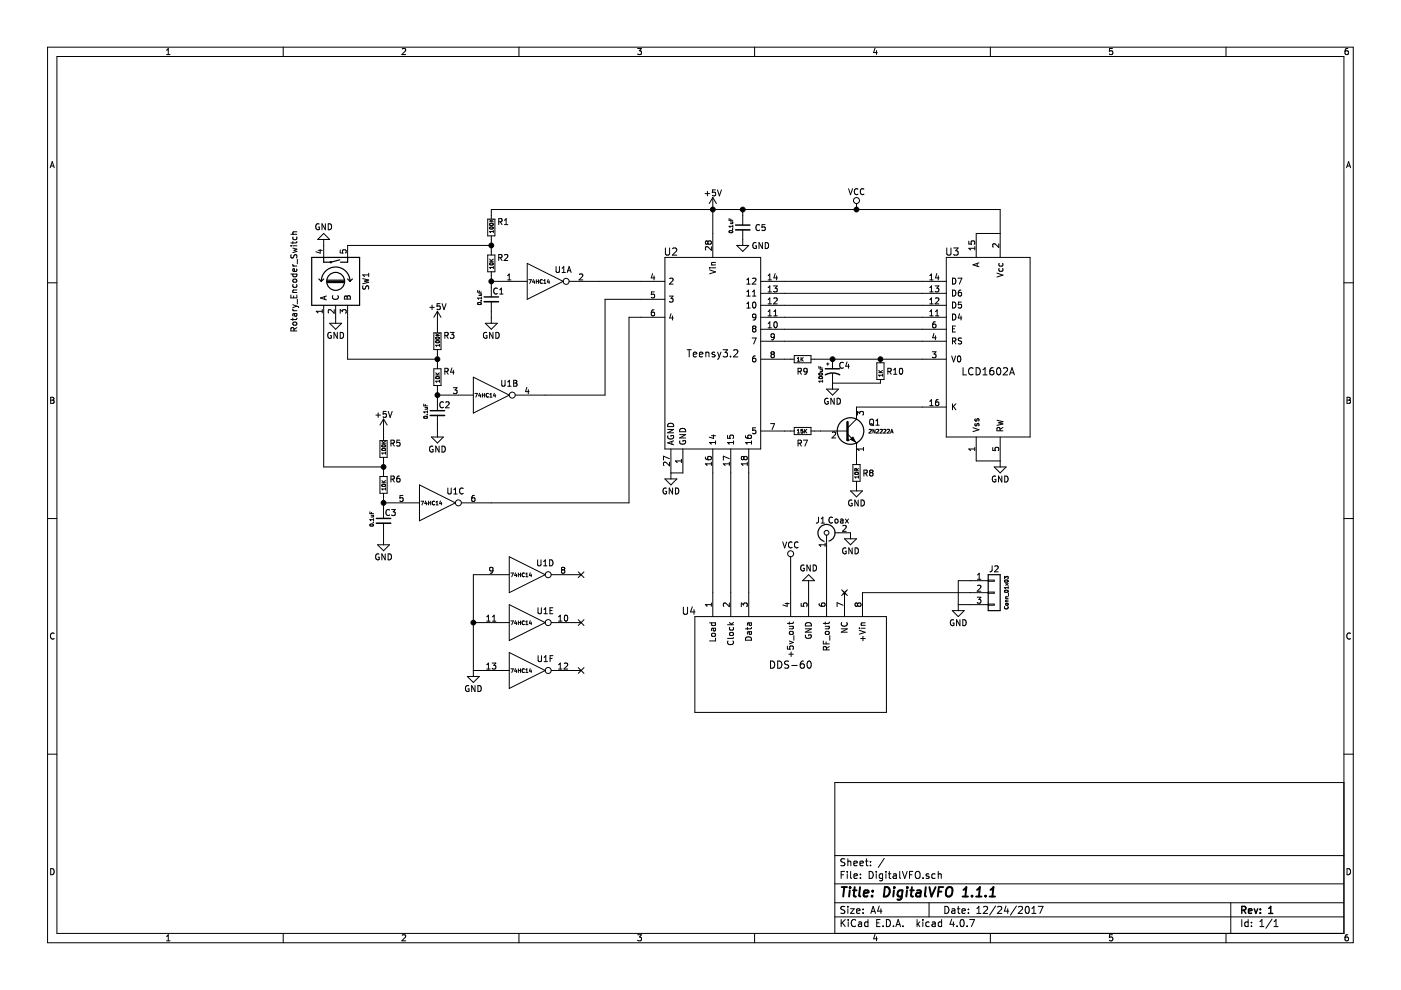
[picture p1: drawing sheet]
EESchema Schematic File Version 2
LIBS:DigitalVFO-rescue
LIBS:power
LIBS:device
LIBS:transistors
LIBS:conn
LIBS:linear
LIBS:regul
LIBS:74xx
LIBS:cmos4000
LIBS:adc-dac
LIBS:memory
LIBS:xilinx
LIBS:microcontrollers
LIBS:dsp
LIBS:microchip
LIBS:analog_switches
LIBS:motorola
LIBS:texas
LIBS:intel
LIBS:audio
LIBS:interface
LIBS:digital-audio
LIBS:philips
LIBS:display
LIBS:cypress
LIBS:siliconi
LIBS:opto
LIBS:atmel
LIBS:contrib
LIBS:valves
LIBS:teensy3
LIBS:DigitalVFO-cache
EELAYER 25 0
EELAYER END
$Descr A4 11693 8268
encoding utf-8
Sheet 1 1
Title "DigitalVFO 1.1.1"
Date "12/24/2017"
Rev "1"
Comp ""
Comment1 ""
Comment2 ""
Comment3 ""
Comment4 ""
$EndDescr
$Comp
L 74HC14 U1
U 1 1
P 4550 2350
F 0 "U1" H 4700 2450 50  0000 C CNN
F 1 "74HC14" H 4500 2350 31  0000 C CNN
F 2 "teensy:Conn_DIP14n" H 4550 2350 50  0001 C CNN
F 3 "" H 4550 2350 50  0001 C CNN
	1    4550 2350
	1    0    0    -1  
$EndComp
$Comp
L 74HC14 U1
U 2 1
P 4100 3300
F 0 "U1" H 4250 3400 50  0000 C CNN
F 1 "74HC14" H 4050 3300 31  0000 C CNN
F 2 "teensy:Conn_DIP14n" H 4100 3300 50  0001 C CNN
F 3 "" H 4100 3300 50  0001 C CNN
	2    4100 3300
	1    0    0    -1  
$EndComp
$Comp
L 74HC14 U1
U 3 1
P 3650 4200
F 0 "U1" H 3800 4300 50  0000 C CNN
F 1 "74HC14" H 3600 4200 31  0000 C CNN
F 2 "teensy:Conn_DIP14n" H 3650 4200 50  0001 C CNN
F 3 "" H 3650 4200 50  0001 C CNN
	3    3650 4200
	1    0    0    -1  
$EndComp
$Comp
L 74HC14 U1
U 4 1
P 4400 4800
F 0 "U1" H 4550 4900 50  0000 C CNN
F 1 "74HC14" H 4350 4800 31  0000 C CNN
F 2 "teensy:Conn_DIP14n" H 4400 4800 50  0001 C CNN
F 3 "" H 4400 4800 50  0001 C CNN
	4    4400 4800
	1    0    0    -1  
$EndComp
$Comp
L 74HC14 U1
U 5 1
P 4400 5200
F 0 "U1" H 4550 5300 50  0000 C CNN
F 1 "74HC14" H 4350 5200 31  0000 C CNN
F 2 "teensy:Conn_DIP14n" H 4400 5200 50  0001 C CNN
F 3 "" H 4400 5200 50  0001 C CNN
	5    4400 5200
	1    0    0    -1  
$EndComp
$Comp
L 74HC14 U1
U 6 1
P 4400 5600
F 0 "U1" H 4550 5700 50  0000 C CNN
F 1 "74HC14" H 4350 5600 31  0000 C CNN
F 2 "teensy:Conn_DIP14n" H 4400 5600 50  0001 C CNN
F 3 "" H 4400 5600 50  0001 C CNN
	6    4400 5600
	1    0    0    -1  
$EndComp
NoConn ~ 4850 4800
NoConn ~ 4850 5200
NoConn ~ 4850 5600
$Comp
L R_Small R2
U 1 1
P 4100 2200
F 0 "R2" H 4150 2250 50  0000 L CNN
F 1 "10K" V 4100 2150 31  0000 L CNN
F 2 "teensy:Res_SmH" H 4100 2200 50  0001 C CNN
F 3 "" H 4100 2200 50  0001 C CNN
	1    4100 2200
	1    0    0    -1  
$EndComp
$Comp
L R_Small R1
U 1 1
P 4100 1900
F 0 "R1" H 4150 1950 50  0000 L CNN
F 1 "100K" V 4100 1850 31  0000 L CNN
F 2 "teensy:Res_SmH" H 4100 1900 50  0001 C CNN
F 3 "" H 4100 1900 50  0001 C CNN
	1    4100 1900
	1    0    0    -1  
$EndComp
$Comp
L C_Small C1
U 1 1
P 4100 2500
F 0 "C1" H 4110 2570 50  0000 L CNN
F 1 "0.1uF" V 4000 2450 31  0000 L CNN
F 2 "teensy:Cap_SmV" H 4100 2500 50  0001 C CNN
F 3 "" H 4100 2500 50  0001 C CNN
	1    4100 2500
	1    0    0    -1  
$EndComp
$Comp
L R_Small R4
U 1 1
P 3650 3150
F 0 "R4" H 3700 3200 50  0000 L CNN
F 1 "10K" V 3650 3100 31  0000 L CNN
F 2 "teensy:Res_SmH" H 3650 3150 50  0001 C CNN
F 3 "" H 3650 3150 50  0001 C CNN
	1    3650 3150
	1    0    0    -1  
$EndComp
$Comp
L R_Small R3
U 1 1
P 3650 2850
F 0 "R3" H 3700 2900 50  0000 L CNN
F 1 "100K" V 3650 2800 31  0000 L CNN
F 2 "teensy:Res_SmH" H 3650 2850 50  0001 C CNN
F 3 "" H 3650 2850 50  0001 C CNN
	1    3650 2850
	1    0    0    -1  
$EndComp
$Comp
L C_Small C2
U 1 1
P 3650 3450
F 0 "C2" H 3660 3520 50  0000 L CNN
F 1 "0.1uF" V 3550 3400 31  0000 L CNN
F 2 "teensy:Cap_SmV" H 3650 3450 50  0001 C CNN
F 3 "" H 3650 3450 50  0001 C CNN
	1    3650 3450
	1    0    0    -1  
$EndComp
$Comp
L R_Small R6
U 1 1
P 3200 4050
F 0 "R6" H 3250 4100 50  0000 L CNN
F 1 "10K" V 3200 4000 31  0000 L CNN
F 2 "teensy:Res_SmH" H 3200 4050 50  0001 C CNN
F 3 "" H 3200 4050 50  0001 C CNN
	1    3200 4050
	1    0    0    -1  
$EndComp
$Comp
L R_Small R5
U 1 1
P 3200 3750
F 0 "R5" H 3250 3800 50  0000 L CNN
F 1 "100K" V 3200 3700 31  0000 L CNN
F 2 "teensy:Res_SmH" H 3200 3750 50  0001 C CNN
F 3 "" H 3200 3750 50  0001 C CNN
	1    3200 3750
	1    0    0    -1  
$EndComp
$Comp
L C_Small C3
U 1 1
P 3200 4350
F 0 "C3" H 3210 4420 50  0000 L CNN
F 1 "0.1uF" V 3100 4300 31  0000 L CNN
F 2 "teensy:Cap_SmV" H 3200 4350 50  0001 C CNN
F 3 "" H 3200 4350 50  0001 C CNN
	1    3200 4350
	1    0    0    -1  
$EndComp
$Comp
L Rotary_Encoder_Switch SW1
U 1 1
P 2800 2350
F 0 "SW1" H 2800 2100 50  0000 C CNN
F 1 "Rotary_Encoder_Switch" H 2800 2700 50  0000 C CNN
F 2 "teensy:Conn_RE5" H 2700 2510 50  0001 C CNN
F 3 "" H 2800 2610 50  0001 C CNN
	1    2800 2350
	0    -1   -1   0   
$EndComp
$Comp
L GND #PWR01
U 1 1
P 2700 2050
F 0 "#PWR01" H 2700 1800 50  0001 C CNN
F 1 "GND" H 2700 1900 50  0000 C CNN
F 2 "" H 2700 2050 50  0001 C CNN
F 3 "" H 2700 2050 50  0001 C CNN
	1    2700 2050
	-1   0    0    1   
$EndComp
Wire Wire Line
	4100 2650 4100 2600
Wire Wire Line
	4100 2300 4100 2400
Connection ~ 4100 2350
Wire Wire Line
	4100 2000 4100 2100
Connection ~ 4100 2050
Wire Wire Line
	4100 1800 4100 1750
Wire Wire Line
	3650 3600 3650 3550
Wire Wire Line
	3650 3250 3650 3350
Connection ~ 3650 3300
Wire Wire Line
	3650 2950 3650 3050
Connection ~ 3650 3000
Wire Wire Line
	3200 4500 3200 4450
Wire Wire Line
	3200 4150 3200 4250
Connection ~ 3200 4200
Wire Wire Line
	3200 3850 3200 3950
Connection ~ 3200 3900
Wire Wire Line
	3200 3650 3200 3600
Wire Wire Line
	2900 2650 2900 3000
Wire Wire Line
	2900 3000 3650 3000
Wire Wire Line
	2700 2650 2700 3900
Wire Wire Line
	2700 3900 3200 3900
Wire Wire Line
	2900 2050 4100 2050
Wire Wire Line
	5000 2350 5350 2350
Wire Wire Line
	4100 4200 5250 4200
Wire Wire Line
	5250 4200 5250 2650
Wire Wire Line
	5250 2650 5350 2650
Wire Wire Line
	4550 3300 5050 3300
Wire Wire Line
	5050 3300 5050 2500
Wire Wire Line
	5050 2500 5350 2500
$Comp
L R_Small R9
U 1 1
P 6700 3000
F 0 "R9" V 6800 2950 50  0000 L CNN
F 1 "1K" V 6700 2950 31  0000 L CNN
F 2 "teensy:Res_SmH" H 6700 3000 50  0001 C CNN
F 3 "" H 6700 3000 50  0001 C CNN
	1    6700 3000
	0    1    1    0   
$EndComp
$Comp
L R_Small R10
U 1 1
P 7350 3100
F 0 "R10" H 7400 3100 50  0000 L CNN
F 1 "1K" V 7350 3050 31  0000 L CNN
F 2 "teensy:Res_SmH" H 7350 3100 50  0001 C CNN
F 3 "" H 7350 3100 50  0001 C CNN
	1    7350 3100
	1    0    0    -1  
$EndComp
Wire Wire Line
	6550 3000 6600 3000
Wire Wire Line
	6800 3000 7700 3000
Connection ~ 6950 3000
Wire Wire Line
	6950 3200 7350 3200
$Comp
L CP1_Small C4
U 1 1
P 6950 3100
F 0 "C4" H 7000 3150 50  0000 L CNN
F 1 "100uF" V 6850 3000 31  0000 L CNN
F 2 "teensy:Conn_CElec_v" H 6950 3100 50  0001 C CNN
F 3 "" H 6950 3100 50  0001 C CNN
	1    6950 3100
	1    0    0    -1  
$EndComp
$Comp
L R_Small R7
U 1 1
P 6700 3600
F 0 "R7" V 6800 3550 50  0000 L CNN
F 1 "15K" V 6700 3550 31  0000 L CNN
F 2 "teensy:Res_SmH" H 6700 3600 50  0001 C CNN
F 3 "" H 6700 3600 50  0001 C CNN
	1    6700 3600
	0    1    1    0   
$EndComp
$Comp
L 2N2219 Q1
U 1 1
P 7050 3600
F 0 "Q1" H 7250 3675 50  0000 L CNN
F 1 "2N2222A" H 7250 3600 31  0000 L CNN
F 2 "teensy:Con_2N222A" H 7250 3525 50  0001 L CIN
F 3 "" H 7050 3600 50  0001 L CNN
	1    7050 3600
	1    0    0    -1  
$EndComp
$Comp
L R_Small R8
U 1 1
P 7150 3950
F 0 "R8" H 7200 3950 50  0000 L CNN
F 1 "10R" V 7150 3900 31  0000 L CNN
F 2 "teensy:Res_SmH" H 7150 3950 50  0001 C CNN
F 3 "" H 7150 3950 50  0001 C CNN
	1    7150 3950
	1    0    0    -1  
$EndComp
Wire Wire Line
	7150 3800 7150 3850
Wire Wire Line
	6800 3600 6850 3600
Wire Wire Line
	6550 3600 6600 3600
Connection ~ 7350 3000
Wire Wire Line
	7150 3400 7700 3400
Wire Wire Line
	8150 1950 8350 1950
Wire Wire Line
	6550 2350 7700 2350
Wire Wire Line
	6550 2450 7700 2450
Wire Wire Line
	6550 2550 7700 2550
Wire Wire Line
	6550 2650 7700 2650
Wire Wire Line
	6550 2750 7700 2750
Wire Wire Line
	6550 2850 7700 2850
Wire Wire Line
	5950 3950 5950 4950
Wire Wire Line
	6100 3950 6100 4950
Wire Wire Line
	6250 3950 6250 4950
NoConn ~ 7050 4950
$Comp
L Conn_Coaxial J1
U 1 1
P 6900 4450
F 0 "J1" V 7000 4500 50  0000 C CNN
F 1 "Coax" V 7000 4350 50  0000 C CNN
F 2 "teensy:Conn_SMA_Edge" H 6900 4450 50  0001 C CNN
F 3 "" H 6900 4450 50  0001 C CNN
	1    6900 4450
	0    -1   -1   0   
$EndComp
Wire Wire Line
	6600 4950 6600 4700
Wire Wire Line
	3650 2750 3650 2700
Wire Wire Line
	6750 4900 6750 4950
Wire Wire Line
	5950 1750 5950 1950
Wire Wire Line
	4100 1750 8350 1750
Wire Wire Line
	8350 1750 8350 1950
Connection ~ 5950 1750
Wire Wire Line
	3950 4800 3950 5600
Connection ~ 3950 5200
Wire Wire Line
	8350 3850 8150 3850
Wire Wire Line
	5700 3950 5600 3950
Wire Wire Line
	6900 4600 6900 4950
$Comp
L GND #PWR02
U 1 1
P 4100 2650
F 0 "#PWR02" H 4100 2400 50  0001 C CNN
F 1 "GND" H 4100 2500 50  0000 C CNN
F 2 "" H 4100 2650 50  0001 C CNN
F 3 "" H 4100 2650 50  0001 C CNN
	1    4100 2650
	1    0    0    -1  
$EndComp
$Comp
L GND #PWR03
U 1 1
P 3200 4500
F 0 "#PWR03" H 3200 4250 50  0001 C CNN
F 1 "GND" H 3200 4350 50  0000 C CNN
F 2 "" H 3200 4500 50  0001 C CNN
F 3 "" H 3200 4500 50  0001 C CNN
	1    3200 4500
	1    0    0    -1  
$EndComp
$Comp
L GND #PWR04
U 1 1
P 8000 5050
F 0 "#PWR04" H 8000 4800 50  0001 C CNN
F 1 "GND" H 8000 4900 50  0000 C CNN
F 2 "" H 8000 5050 50  0001 C CNN
F 3 "" H 8000 5050 50  0001 C CNN
	1    8000 5050
	1    0    0    -1  
$EndComp
$Comp
L GND #PWR05
U 1 1
P 3650 3600
F 0 "#PWR05" H 3650 3350 50  0001 C CNN
F 1 "GND" H 3650 3450 50  0000 C CNN
F 2 "" H 3650 3600 50  0001 C CNN
F 3 "" H 3650 3600 50  0001 C CNN
	1    3650 3600
	1    0    0    -1  
$EndComp
$Comp
L GND #PWR06
U 1 1
P 2800 2650
F 0 "#PWR06" H 2800 2400 50  0001 C CNN
F 1 "GND" H 2800 2500 50  0000 C CNN
F 2 "" H 2800 2650 50  0001 C CNN
F 3 "" H 2800 2650 50  0001 C CNN
	1    2800 2650
	1    0    0    -1  
$EndComp
$Comp
L GND #PWR07
U 1 1
P 6950 3200
F 0 "#PWR07" H 6950 2950 50  0001 C CNN
F 1 "GND" H 6950 3050 50  0000 C CNN
F 2 "" H 6950 3200 50  0001 C CNN
F 3 "" H 6950 3200 50  0001 C CNN
	1    6950 3200
	1    0    0    -1  
$EndComp
$Comp
L GND #PWR08
U 1 1
P 8350 3850
F 0 "#PWR08" H 8350 3600 50  0001 C CNN
F 1 "GND" H 8350 3700 50  0000 C CNN
F 2 "" H 8350 3850 50  0001 C CNN
F 3 "" H 8350 3850 50  0001 C CNN
	1    8350 3850
	1    0    0    -1  
$EndComp
$Comp
L GND #PWR09
U 1 1
P 5600 3950
F 0 "#PWR09" H 5600 3700 50  0001 C CNN
F 1 "GND" H 5600 3800 50  0000 C CNN
F 2 "" H 5600 3950 50  0001 C CNN
F 3 "" H 5600 3950 50  0001 C CNN
	1    5600 3950
	1    0    0    -1  
$EndComp
$Comp
L GND #PWR010
U 1 1
P 6750 4900
F 0 "#PWR010" H 6750 4650 50  0001 C CNN
F 1 "GND" H 6750 4750 50  0000 C CNN
F 2 "" H 6750 4900 50  0001 C CNN
F 3 "" H 6750 4900 50  0001 C CNN
	1    6750 4900
	-1   0    0    1   
$EndComp
$Comp
L GND #PWR011
U 1 1
P 7150 4050
F 0 "#PWR011" H 7150 3800 50  0001 C CNN
F 1 "GND" H 7150 3900 50  0000 C CNN
F 2 "" H 7150 4050 50  0001 C CNN
F 3 "" H 7150 4050 50  0001 C CNN
	1    7150 4050
	1    0    0    -1  
$EndComp
$Comp
L GND #PWR012
U 1 1
P 3950 5600
F 0 "#PWR012" H 3950 5350 50  0001 C CNN
F 1 "GND" H 3950 5450 50  0000 C CNN
F 2 "" H 3950 5600 50  0001 C CNN
F 3 "" H 3950 5600 50  0001 C CNN
	1    3950 5600
	1    0    0    -1  
$EndComp
$Comp
L GND #PWR013
U 1 1
P 7100 4450
F 0 "#PWR013" H 7100 4200 50  0001 C CNN
F 1 "GND" H 7100 4300 50  0000 C CNN
F 2 "" H 7100 4450 50  0001 C CNN
F 3 "" H 7100 4450 50  0001 C CNN
	1    7100 4450
	1    0    0    -1  
$EndComp
$Comp
L +5V #PWR014
U 1 1
P 5950 1750
F 0 "#PWR014" H 5950 1600 50  0001 C CNN
F 1 "+5V" H 5950 1890 50  0000 C CNN
F 2 "" H 5950 1750 50  0001 C CNN
F 3 "" H 5950 1750 50  0001 C CNN
	1    5950 1750
	1    0    0    -1  
$EndComp
$Comp
L +5V #PWR015
U 1 1
P 3650 2700
F 0 "#PWR015" H 3650 2550 50  0001 C CNN
F 1 "+5V" H 3650 2840 50  0000 C CNN
F 2 "" H 3650 2700 50  0001 C CNN
F 3 "" H 3650 2700 50  0001 C CNN
	1    3650 2700
	1    0    0    -1  
$EndComp
$Comp
L +5V #PWR016
U 1 1
P 3200 3600
F 0 "#PWR016" H 3200 3450 50  0001 C CNN
F 1 "+5V" H 3200 3740 50  0000 C CNN
F 2 "" H 3200 3600 50  0001 C CNN
F 3 "" H 3200 3600 50  0001 C CNN
	1    3200 3600
	1    0    0    -1  
$EndComp
Connection ~ 7150 1750
$Comp
L VCC #PWR017
U 1 1
P 7150 1750
F 0 "#PWR017" H 7150 1600 50  0001 C CNN
F 1 "VCC" H 7150 1900 50  0000 C CNN
F 2 "" H 7150 1750 50  0001 C CNN
F 3 "" H 7150 1750 50  0001 C CNN
	1    7150 1750
	1    0    0    -1  
$EndComp
$Comp
L VCC #PWR018
U 1 1
P 6600 4700
F 0 "#PWR018" H 6600 4550 50  0001 C CNN
F 1 "VCC" H 6600 4850 50  0000 C CNN
F 2 "" H 6600 4700 50  0001 C CNN
F 3 "" H 6600 4700 50  0001 C CNN
	1    6600 4700
	1    0    0    -1  
$EndComp
Wire Wire Line
	7200 4950 8100 4950
Wire Wire Line
	8100 4850 8000 4850
Wire Wire Line
	8000 4850 8000 5050
Wire Wire Line
	8000 5050 8100 5050
$Comp
L Conn_01x03 J2
U 1 1
P 8300 4950
F 0 "J2" H 8300 5150 50  0000 C CNN
F 1 "Conn_01x03" V 8400 4950 31  0000 C CNN
F 2 "teensy:Conn_Power_3" H 8300 4950 50  0001 C CNN
F 3 "" H 8300 4950 50  0001 C CNN
	1    8300 4950
	1    0    0    -1  
$EndComp
$Comp
L C_Small C5
U 1 1
P 6200 1900
F 0 "C5" H 6300 1900 50  0000 L CNN
F 1 "0.1uF" V 6100 1850 31  0000 L CNN
F 2 "teensy:Cap_SmV" H 6200 1900 50  0001 C CNN
F 3 "" H 6200 1900 50  0001 C CNN
	1    6200 1900
	1    0    0    -1  
$EndComp
$Comp
L GND #PWR019
U 1 1
P 6200 2000
F 0 "#PWR019" H 6200 1750 50  0001 C CNN
F 1 "GND" H 6350 1950 50  0000 C CNN
F 2 "" H 6200 2000 50  0001 C CNN
F 3 "" H 6200 2000 50  0001 C CNN
	1    6200 2000
	1    0    0    -1  
$EndComp
Connection ~ 6200 1750
$Comp
L Teensy3.2 U2
U 1 1
P 5950 2950
F 0 "U2" H 5600 3800 60  0000 C CNN
F 1 "Teensy3.2" H 5950 2950 60  0000 C CNN
F 2 "teensy:Conn_DIP28w" H 5950 2950 60  0001 C CNN
F 3 "" H 5950 2950 60  0001 C CNN
	1    5950 2950
	1    0    0    -1  
$EndComp
Wire Wire Line
	6200 1800 6200 1750
$Comp
L DDS-60 U4
U 1 1
P 6600 5550
F 0 "U4" H 5750 6000 60  0000 C CNN
F 1 "DDS-60" H 6600 5550 60  0000 C CNN
F 2 "" H 6600 5550 60  0001 C CNN
F 3 "" H 6600 5550 60  0001 C CNN
	1    6600 5550
	1    0    0    -1  
$EndComp
$Comp
L LCD1602A U3
U 1 1
P 8250 2900
F 0 "U3" H 7950 3700 60  0000 C CNN
F 1 "LCD1602A" H 8250 2700 60  0000 C CNN
F 2 "" H 8250 2900 60  0001 C CNN
F 3 "" H 8250 2900 60  0001 C CNN
	1    8250 2900
	1    0    0    -1  
$EndComp
$EndSCHEMATC
